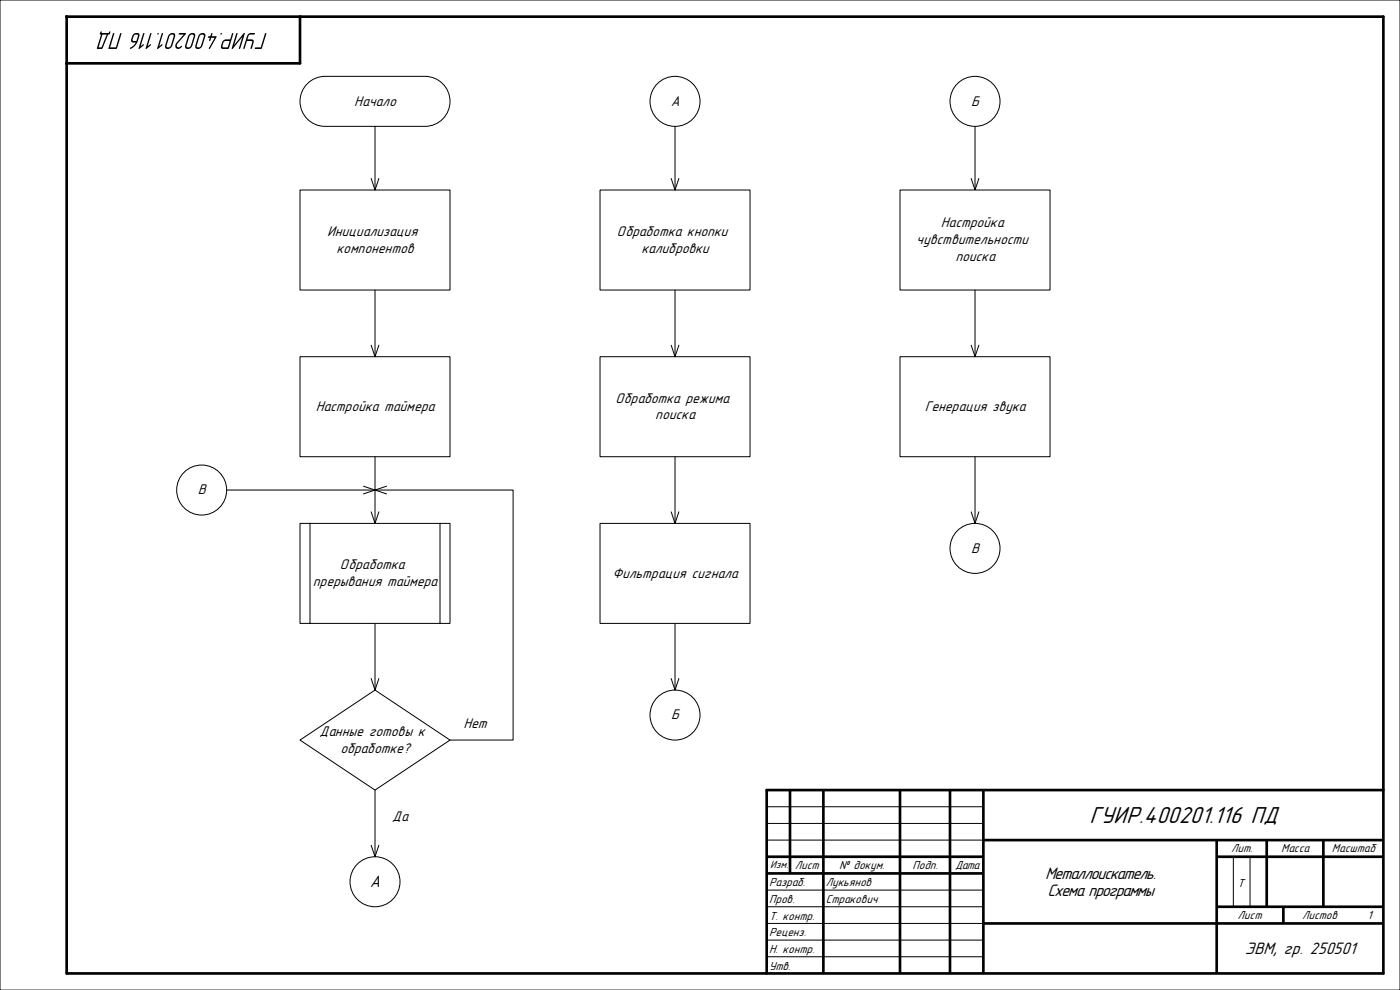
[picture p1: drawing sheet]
<svg xmlns="http://www.w3.org/2000/svg" width="420mm" height="297mm" viewBox="0 0 420 297" stroke-linecap="round" stroke-linejoin="round" font-family="sans-serif">
<path d="M0 0h420v297h-420zM230 242h65M230 247h65M230 252h65M370 257v15M375 257v15M230 267h65M230 272h65M230 277h65M230 282h65M230 287h65" fill="none" stroke="#000" stroke-width=".3"/>
<path d="M20 5h395v287h-395zM90 5v14h-70M415 237h-185v55" fill="none" stroke="#000" stroke-width=".8"/>
<g fill="none" stroke="#000" stroke-width=".8" stroke-linecap="butt">
<path d="M237 237v25M247 237v55M270 237v55M285 237v55M295 237v55M230 257h65M295 252h120M365 252v40M365 257h50M380 252v20M397 252v20M230 262h65"/>
<path d="M295 277h120M365 272h50M385 272v5"/>
</g>
<g fill="#000">
<path d="M47.1 10.2a.25 .25 0 0 0 .5 0 .25 .25 0 0 0-.5 0zM45.1 10l-1.4 4.7 1.6-1.2-.3-.2-.7 .6 1.1-3.8v-.2zM43 10l-1.4 4.7 1.6-1.2-.3-.2-.7 .6 1.1-3.8v-.2zM40.3 10.5h1l-.4 1.8-1.1-.1zM39.9 10.4l-.6 1.9 .4 .4 1 .1-.8 1-.8 .5-.1 .3a3.2 3.2 0 0 0 2.4-2.5l.5-1.5a1.05 1.05 0 0 0-.9-.8 1.05 1.05 0 0 0-1.1 .6zM34 10l-1.5 4.4 .2 .3 2.4-.1 1.4-4.6-.3-.1-.2 .2-1.2 4.1h-1.8l1.3-4.1-.1-.2zM30.2 9.5l-.3 .8 .4 .1-1.2 4 .1 .3 1.5-.1 1.7-4.2 .5-.1 .2-.7-.3-.1-.2 .4h-2.1v-.4zM30.7 10.4h1.3l-1.6 3.8h-.8z"/>
<path d="M63.4 10l-.3 .9h-.5l-.2 .2v.2h.6l-.3 .9h.4l.3-.9h1l-1.7 3.1 .1 .3 2.2-3.6-.2-.2h-1.3l.3-.9zM59.7 10.4l-1.1 3.2a1.03 1.03 0 0 0 .9 1.2 1.03 1.03 0 0 0 1.1-.9l1-2.9a.92 .92 0 0 0-.5-1.1 .92 .92 0 0 0-1.2 .3zM60.1 10.5a.57 .57 0 0 1 .7-.1 .57 .57 0 0 1 .3 .6l-.8 2.6a.65 .65 0 0 1-.6 .6 .65 .65 0 0 1-.7-.6zM56.7 10.4l-1.1 3.2a1.03 1.03 0 0 0 .8 1.2 1.03 1.03 0 0 0 1.2-.9l.9-2.9a.92 .92 0 0 0-.5-1.1 .92 .92 0 0 0-1.1 .3zM57.1 10.5a.57 .57 0 0 1 .6-.1 .57 .57 0 0 1 .4 .6l-.8 2.6a.65 .65 0 0 1-.7 .6 .65 .65 0 0 1-.6-.6zM53.7 10v.4h1.4l-2.1 2.4a1.01 1.01 0 0 0 0 1.7 1.01 1.01 0 0 0 1.5-.8l-.2 .1a.67 .67 0 0 1-1 .4 .67 .67 0 0 1-.1-1.1l2.6-3-.2-.2zM50.7 10.4l-1.2 3.2a1.03 1.03 0 0 0 .9 1.2 1.03 1.03 0 0 0 1.2-.9l.9-2.9a.92 .92 0 0 0-.5-1.1 .92 .92 0 0 0-1.1 .3zM51.1 10.5a.57 .57 0 0 1 .6-.1 .57 .57 0 0 1 .4 .6l-.8 2.6a.65 .65 0 0 1-.7 .6 .65 .65 0 0 1-.6-.6zM48.6 10l-1.4 4.7 1.5-1.2-.2-.2-.7 .6 1.1-3.8-.1-.2z"/>
<path d="M79.6 10l-1.4 4.2h-1.6l-.1 .5 2-.1 1.4-4.5-.1-.2zM74.4 10.4l-1.3 4.3 .3-.3 .7-2.1 1.5 .1-.4 2.3 .4-.3 .5-1.6v-.5l-.4-.5h-1.5l.6-1.3 1.5-.1 .2-.4-1.5-.1zM71 10l-1.4 4.7 .3-.1 2.8-3.5-1 3.4h.4l1.3-4.5-.1-.1-.3 .1-2.8 3.5 1.1-3.4-.1-.2zM67.3 12.4l1.6-.1-.6 1.9-1.5-.1zM66.9 12.3l-.6 1.4 .1 .7 .5 .3h1.6l1.5-4.7h-.4l-.6 1.8h-1.5zM66.1 10.2a.25 .25 0 0 0 .5 0 .25 .25 0 0 0-.5 0z"/>
</g>
<path d="M92.6 24.7a7.5 7.5 0 0 1 4.9-1.8h30a7.5 7.5 0 0 1 7.5 7.5 7.5 7.5 0 0 1-7.5 7.5h-30a7.5 7.5 0 0 1-7-4.9 7.5 7.5 0 0 1 2.1-8.3z" fill-rule="evenodd" fill="#fff"/>
<path d="M92.6 24.7a7.5 7.5 0 0 1 4.9-1.8h30a7.5 7.5 0 0 1 7.5 7.5 7.5 7.5 0 0 1-7.5 7.5h-30a7.5 7.5 0 0 1-7-4.9 7.5 7.5 0 0 1 2.1-8.3z" fill="none" stroke="#000" stroke-width=".3"/>
<path d="M90 57h45v30h-45z" fill-rule="evenodd" fill="#fff"/>
<path d="M90 57h45v30h-45z" fill="none" stroke="#000" stroke-width=".3"/>
<path d="M90 107h45v30h-45z" fill-rule="evenodd" fill="#fff"/>
<path d="M90 107h45v30h-45z" fill="none" stroke="#000" stroke-width=".3"/>
<circle cx="112.5" cy="264.5" r="7.5" fill="#fff"/>
<circle cx="112.5" cy="264.5" r="7.5" fill="none" stroke="#000" stroke-width=".3"/>
<circle cx="202.5" cy="30.4" r="7.5" fill="#fff"/>
<circle cx="202.5" cy="30.4" r="7.5" fill="none" stroke="#000" stroke-width=".3"/>
<path d="M180 57h45v30h-45z" fill-rule="evenodd" fill="#fff"/>
<path d="M180 57h45v30h-45z" fill="none" stroke="#000" stroke-width=".3"/>
<path d="M180 107h45v30h-45z" fill-rule="evenodd" fill="#fff"/>
<path d="M180 107h45v30h-45z" fill="none" stroke="#000" stroke-width=".3"/>
<path d="M270 107h45v30h-45z" fill-rule="evenodd" fill="#fff"/>
<path d="M270 107h45v30h-45z" fill="none" stroke="#000" stroke-width=".3"/>
<circle cx="202.5" cy="214.5" r="7.5" fill="#fff"/>
<circle cx="202.5" cy="214.5" r="7.5" fill="none" stroke="#000" stroke-width=".3"/>
<circle cx="292.5" cy="164.5" r="7.5" fill="#fff"/>
<circle cx="292.5" cy="164.5" r="7.5" fill="none" stroke="#000" stroke-width=".3"/>
<circle cx="292.5" cy="30.4" r="7.5" fill="#fff"/>
<circle cx="292.5" cy="30.4" r="7.5" fill="none" stroke="#000" stroke-width=".3"/>
<circle cx="60.5" cy="147" r="7.5" fill="#fff"/>
<g fill="none" stroke="#000" stroke-width=".3">
<path d="M112.5 37.9v19.1M202.5 37.9v19.1M292.5 37.9v19.1M111.3 53.5l1.2 3.5 1.2-3.5M201.3 53.5l1.2 3.5 1.2-3.5M291.3 53.5l1.2 3.5 1.2-3.5M112.5 87v20M202.5 87v20M111.3 103.5l1.2 3.5 1.2-3.5M201.3 103.5l1.2 3.5 1.2-3.5M112.5 137v20M292.5 137v20"/>
<path d="M68 147h44.5M109 145.8l3.5 1.2-3.5 1.2M111.3 153.5l1.2 3.5 1.2-3.5M291.3 153.5l1.2 3.5 1.2-3.5"/>
<circle cx="60.5" cy="147" r="7.5"/>
</g>
<path d="M90 222l22.5-15 22.5 15-22.5 15z" fill-rule="evenodd" fill="#fff"/>
<path d="M112.5 147h41.4v75h-18.9M116 145.8l-3.5 1.2 3.5 1.2M90 222l22.5-15 22.5 15-22.5 15zM112.5 237v20M111.3 253.5l1.2 3.5 1.2-3.5" fill="none" stroke="#000" stroke-width=".3"/>
<path d="M180 157h45v30h-45z" fill-rule="evenodd" fill="#fff"/>
<path d="M202.5 137v20M180 157h45v30h-45zM201.3 153.5l1.2 3.5 1.2-3.5M202.5 187v20M201.3 203.5l1.2 3.5 1.2-3.5" fill="none" stroke="#000" stroke-width=".3"/>
<path d="M270 57h45v30h-45z" fill-rule="evenodd" fill="#fff"/>
<path d="M270 57h45v30h-45zM292.5 87v20M291.3 103.5l1.2 3.5 1.2-3.5" fill="none" stroke="#000" stroke-width=".3"/>
<path d="M90 157h45v30h-45z" fill-rule="evenodd" fill="#fff"/>
<path d="M90 157h45v30h-45zM93 157v30M132 157v30M112.5 187v20M111.3 203.5l1.2 3.5 1.2-3.5" fill="none" stroke="#000" stroke-width=".3"/>
<text font-size="7.4" x="326.8" y="247">ГУИР.400201.116 ПД</text>
<g font-size="5.3">
<text x="313.6" y="263.6">Металлоискатель.</text>
<text x="314.2" y="268.6">Схема программы</text>
<text x="373.5" y="286">ЭВМ, гр. 250501</text>
</g>
<text font-size="5.2" x="111" y="266">A</text>
<g font-size="4.5">
<text x="106.3" y="31.7">Начало</text>
<text x="201.2" y="31.7">A</text>
<text x="291.4" y="31.7">Б</text>
<text x="98.1" y="70.7">Инициализация</text>
<text x="185.1" y="70.7">Обработка кнопки</text>
<text x="282.3" y="68.2">Настройка</text>
<text x="100.9" y="75.8">компонентов</text>
<text x="192.4" y="75.8">калибровки</text>
<text x="274.9" y="73.3">чувствительности</text>
<text x="286.6" y="78.4">поиска</text>
<text x="94.7" y="123.3">Настройка таймера</text>
<text x="184.6" y="120.7">Обработка режима</text>
<text x="196.6" y="125.8">поиска</text>
<text x="277.4" y="123.3">Генерация звука</text>
<text x="59.4" y="148.3">В</text>
<text x="291.4" y="165.8">В</text>
<text x="102" y="170.8">Обработка</text>
<text x="183.7" y="173.3">Фильтрация сигнала</text>
<text x="93.9" y="175.8">прерывания таймера</text>
<text x="201.4" y="215.8">Б</text>
<text x="95.9" y="220.8">Данные готовы к</text>
<text x="139" y="218.3">Нет</text>
<text x="102.1" y="225.8">обработке?</text>
<text x="117.7" y="246.3">Да</text>
</g>
<g font-size="3.7">
<text x="369.3" y="255.6">Лит.</text>
<text x="384.4" y="255.6">Масса</text>
<text x="399.6" y="255.6">Масштаб</text>
<text x="238.4" y="260.6">Лист</text>
<text x="251.7" y="260.6">№ докум.</text>
<text x="273.7" y="260.6">Подп.</text>
<text x="286.6" y="260.6">Дата</text>
<text x="230.7" y="265.9">Разраб.</text>
<text x="247.7" y="265.9">Лукьянов</text>
<text x="371.2" y="265.9">Т</text>
<text x="230.7" y="270.9">Пров.</text>
<text x="230.7" y="275.9">Т. контр.</text>
<text x="247.7" y="270.9">Стракович</text>
<text x="371.3" y="275.8">Лист</text>
<text x="390.6" y="275.8">Листов</text>
<text x="410.3" y="275.8">1</text>
<text x="230.7" y="280.9">Реценз.</text>
<text x="230.7" y="285.9">Н. контр.</text>
<text x="230.7" y="290.9">Утв.</text>
</g>
<text font-size="3.3" x="231" y="260.5">Изм.</text>
</svg>
